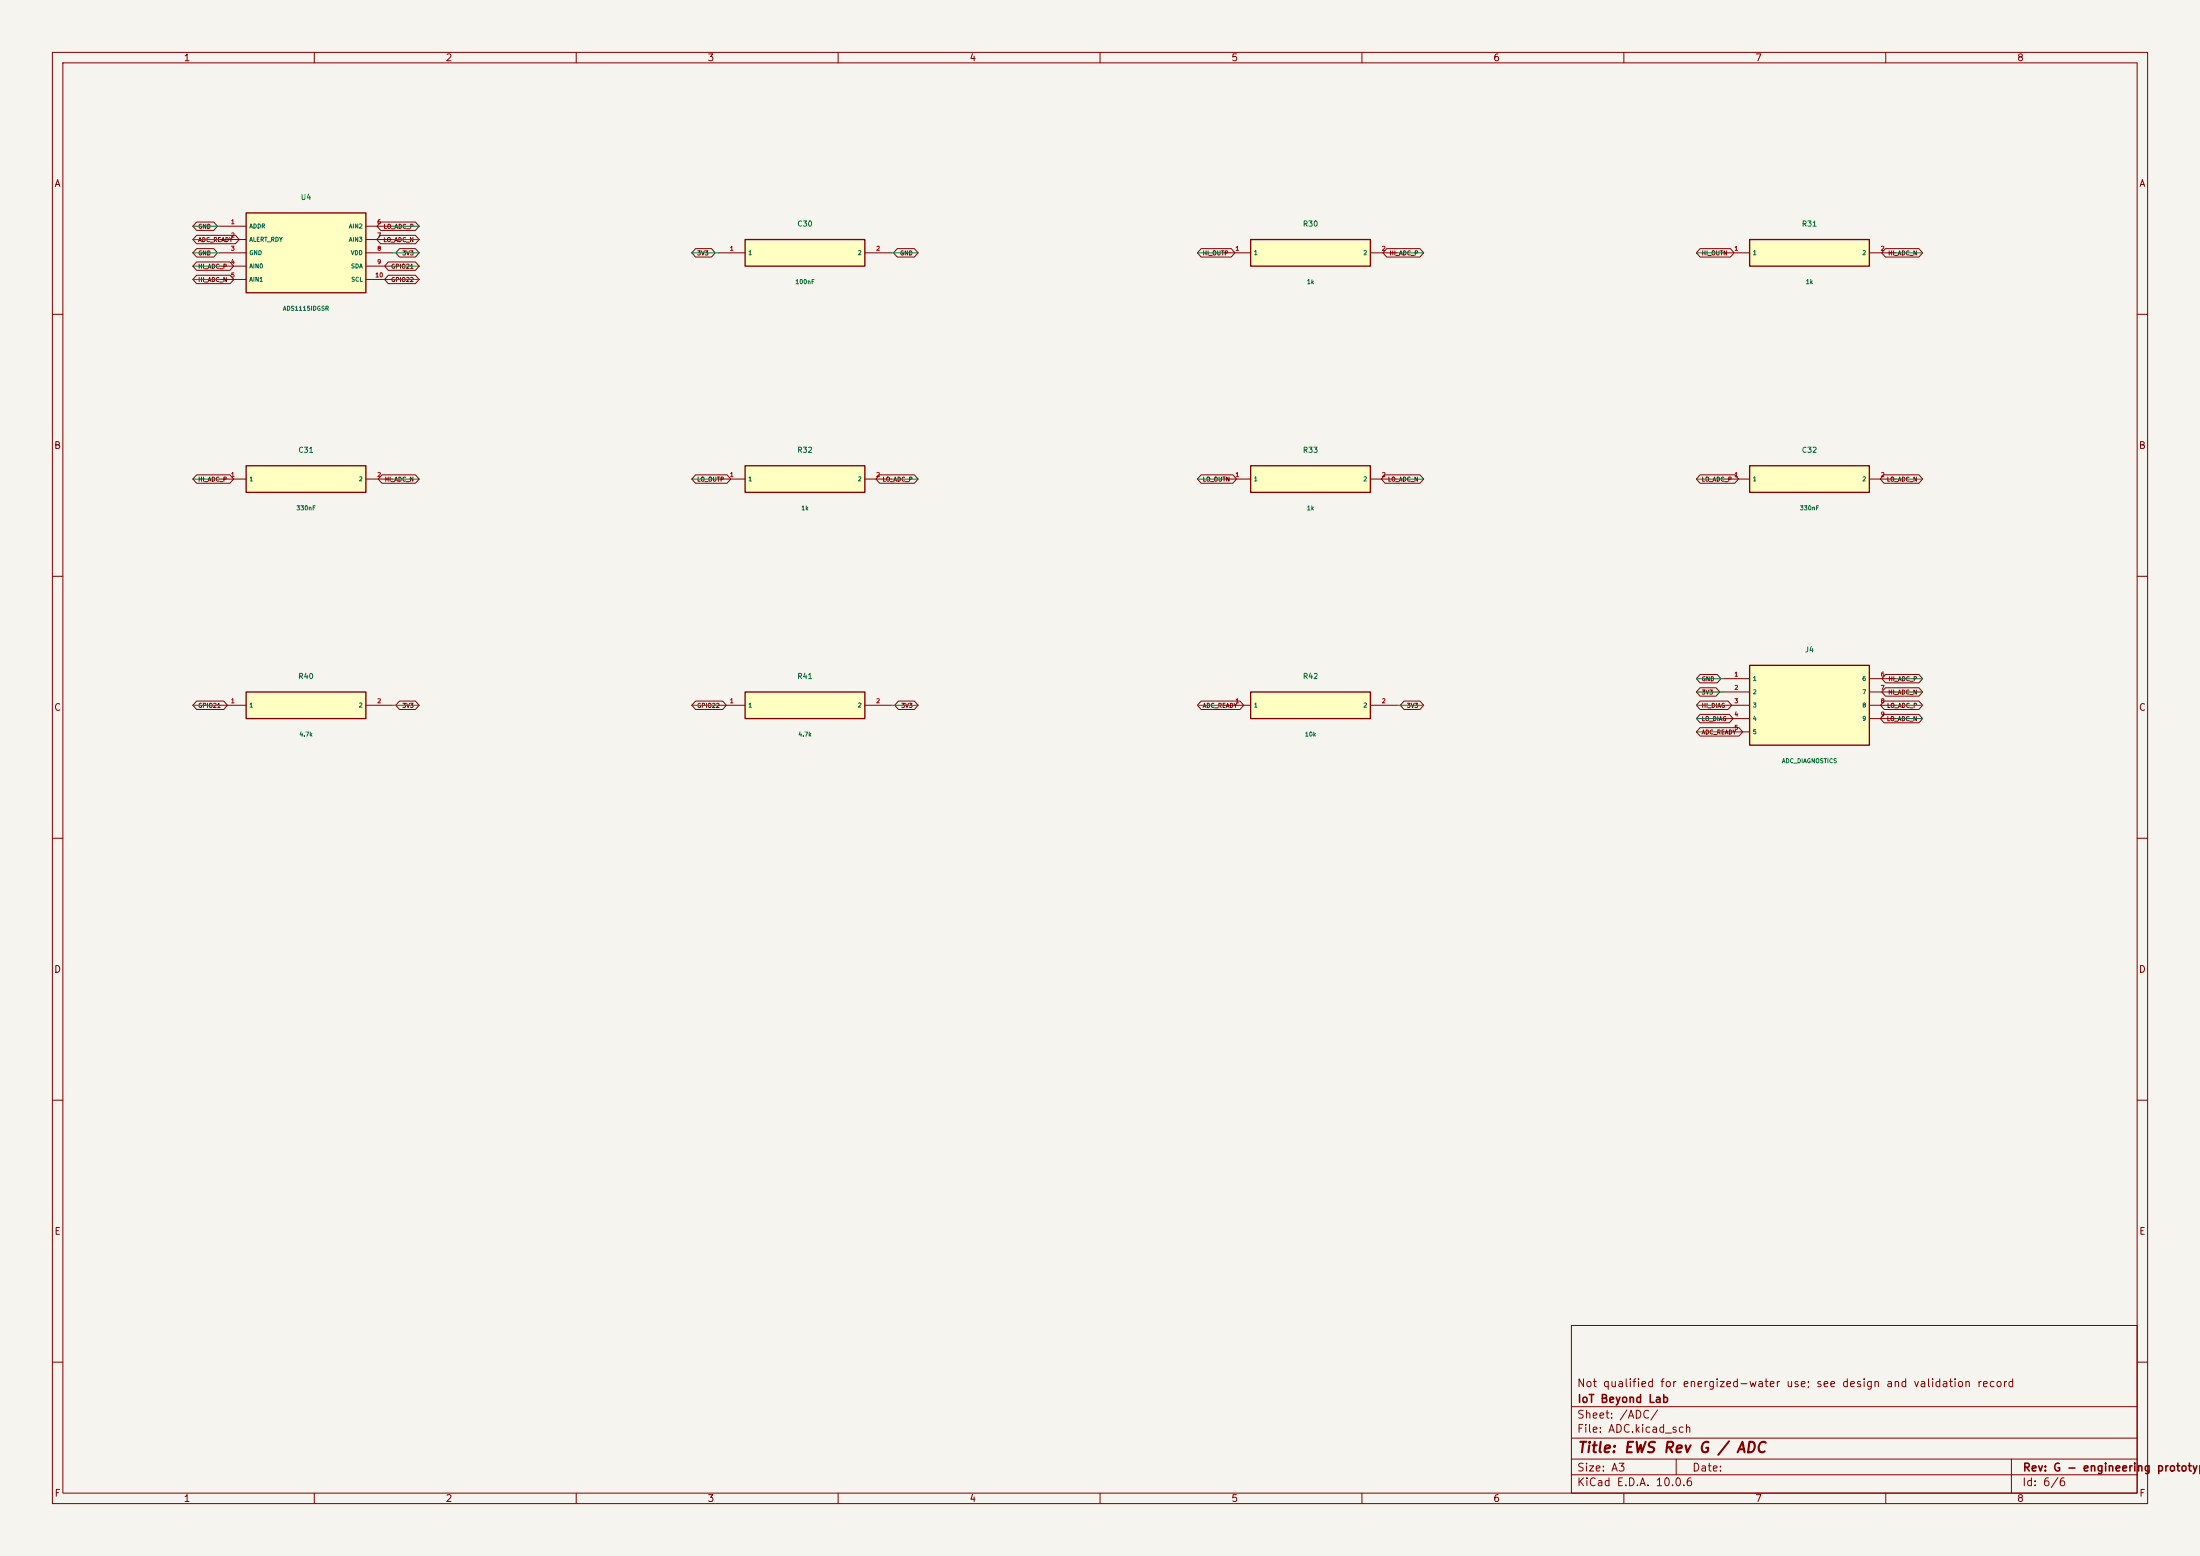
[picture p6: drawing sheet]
(kicad_sch (version 20250114) (generator "eeschema") (paper "A3")
  (title_block (title "EWS Rev G / ADC") (rev "G - engineering prototype") (company "IoT Beyond Lab") (comment 1 "Not qualified for energized-water use; see design and validation record"))
(lib_symbols (symbol "EWS:U4" (pin_names (offset 0.5)) (in_bom yes) (on_board yes)
  (property "Reference" "U4" (at 0 10.620000000000001 0) (effects (font (size 1 1))))
  (property "Value" "ADS1115IDGSR" (at 0 -10.620000000000001 0) (effects (font (size 0.8 0.8))))
  (property "Footprint" "EWS:U4" (at 0 0 0) (effects (font (size 1 1)) hide))
  (symbol "U4_0_1" (rectangle (start -11.43 7.62) (end 11.43 -7.62) (stroke (width .254) (type default)) (fill (type background))))
  (symbol "U4_1_1" (pin input line (at -16.509999999999998 5.08 0) (length 5.08) (name "ADDR" (effects (font (size 0.8 0.8)))) (number "1" (effects (font (size 0.8 0.8)))))(pin open_collector line (at -16.509999999999998 2.54 0) (length 5.08) (name "ALERT_RDY" (effects (font (size 0.8 0.8)))) (number "2" (effects (font (size 0.8 0.8)))))(pin passive line (at -16.509999999999998 0.0 0) (length 5.08) (name "GND" (effects (font (size 0.8 0.8)))) (number "3" (effects (font (size 0.8 0.8)))))(pin input line (at -16.509999999999998 -2.54 0) (length 5.08) (name "AIN0" (effects (font (size 0.8 0.8)))) (number "4" (effects (font (size 0.8 0.8)))))(pin input line (at -16.509999999999998 -5.079999999999999 0) (length 5.08) (name "AIN1" (effects (font (size 0.8 0.8)))) (number "5" (effects (font (size 0.8 0.8)))))(pin input line (at 16.509999999999998 5.08 180) (length 5.08) (name "AIN2" (effects (font (size 0.8 0.8)))) (number "6" (effects (font (size 0.8 0.8)))))(pin input line (at 16.509999999999998 2.54 180) (length 5.08) (name "AIN3" (effects (font (size 0.8 0.8)))) (number "7" (effects (font (size 0.8 0.8)))))(pin power_in line (at 16.509999999999998 0.0 180) (length 5.08) (name "VDD" (effects (font (size 0.8 0.8)))) (number "8" (effects (font (size 0.8 0.8)))))(pin bidirectional line (at 16.509999999999998 -2.54 180) (length 5.08) (name "SDA" (effects (font (size 0.8 0.8)))) (number "9" (effects (font (size 0.8 0.8)))))(pin input line (at 16.509999999999998 -5.079999999999999 180) (length 5.08) (name "SCL" (effects (font (size 0.8 0.8)))) (number "10" (effects (font (size 0.8 0.8)))))))(symbol "EWS:C30" (pin_names (offset 0.5)) (in_bom yes) (on_board yes)
  (property "Reference" "C30" (at 0 5.54 0) (effects (font (size 1 1))))
  (property "Value" "100nF" (at 0 -5.54 0) (effects (font (size 0.8 0.8))))
  (property "Footprint" "EWS:C30" (at 0 0 0) (effects (font (size 1 1)) hide))
  (symbol "C30_0_1" (rectangle (start -11.43 2.54) (end 11.43 -2.54) (stroke (width .254) (type default)) (fill (type background))))
  (symbol "C30_1_1" (pin passive line (at -16.509999999999998 0.0 0) (length 5.08) (name "1" (effects (font (size 0.8 0.8)))) (number "1" (effects (font (size 0.8 0.8)))))(pin passive line (at 16.509999999999998 0.0 180) (length 5.08) (name "2" (effects (font (size 0.8 0.8)))) (number "2" (effects (font (size 0.8 0.8)))))))(symbol "EWS:R30" (pin_names (offset 0.5)) (in_bom yes) (on_board yes)
  (property "Reference" "R30" (at 0 5.54 0) (effects (font (size 1 1))))
  (property "Value" "1k" (at 0 -5.54 0) (effects (font (size 0.8 0.8))))
  (property "Footprint" "EWS:R30" (at 0 0 0) (effects (font (size 1 1)) hide))
  (symbol "R30_0_1" (rectangle (start -11.43 2.54) (end 11.43 -2.54) (stroke (width .254) (type default)) (fill (type background))))
  (symbol "R30_1_1" (pin passive line (at -16.509999999999998 0.0 0) (length 5.08) (name "1" (effects (font (size 0.8 0.8)))) (number "1" (effects (font (size 0.8 0.8)))))(pin passive line (at 16.509999999999998 0.0 180) (length 5.08) (name "2" (effects (font (size 0.8 0.8)))) (number "2" (effects (font (size 0.8 0.8)))))))(symbol "EWS:R31" (pin_names (offset 0.5)) (in_bom yes) (on_board yes)
  (property "Reference" "R31" (at 0 5.54 0) (effects (font (size 1 1))))
  (property "Value" "1k" (at 0 -5.54 0) (effects (font (size 0.8 0.8))))
  (property "Footprint" "EWS:R31" (at 0 0 0) (effects (font (size 1 1)) hide))
  (symbol "R31_0_1" (rectangle (start -11.43 2.54) (end 11.43 -2.54) (stroke (width .254) (type default)) (fill (type background))))
  (symbol "R31_1_1" (pin passive line (at -16.509999999999998 0.0 0) (length 5.08) (name "1" (effects (font (size 0.8 0.8)))) (number "1" (effects (font (size 0.8 0.8)))))(pin passive line (at 16.509999999999998 0.0 180) (length 5.08) (name "2" (effects (font (size 0.8 0.8)))) (number "2" (effects (font (size 0.8 0.8)))))))(symbol "EWS:C31" (pin_names (offset 0.5)) (in_bom yes) (on_board yes)
  (property "Reference" "C31" (at 0 5.54 0) (effects (font (size 1 1))))
  (property "Value" "330nF" (at 0 -5.54 0) (effects (font (size 0.8 0.8))))
  (property "Footprint" "EWS:C31" (at 0 0 0) (effects (font (size 1 1)) hide))
  (symbol "C31_0_1" (rectangle (start -11.43 2.54) (end 11.43 -2.54) (stroke (width .254) (type default)) (fill (type background))))
  (symbol "C31_1_1" (pin passive line (at -16.509999999999998 0.0 0) (length 5.08) (name "1" (effects (font (size 0.8 0.8)))) (number "1" (effects (font (size 0.8 0.8)))))(pin passive line (at 16.509999999999998 0.0 180) (length 5.08) (name "2" (effects (font (size 0.8 0.8)))) (number "2" (effects (font (size 0.8 0.8)))))))(symbol "EWS:R32" (pin_names (offset 0.5)) (in_bom yes) (on_board yes)
  (property "Reference" "R32" (at 0 5.54 0) (effects (font (size 1 1))))
  (property "Value" "1k" (at 0 -5.54 0) (effects (font (size 0.8 0.8))))
  (property "Footprint" "EWS:R32" (at 0 0 0) (effects (font (size 1 1)) hide))
  (symbol "R32_0_1" (rectangle (start -11.43 2.54) (end 11.43 -2.54) (stroke (width .254) (type default)) (fill (type background))))
  (symbol "R32_1_1" (pin passive line (at -16.509999999999998 0.0 0) (length 5.08) (name "1" (effects (font (size 0.8 0.8)))) (number "1" (effects (font (size 0.8 0.8)))))(pin passive line (at 16.509999999999998 0.0 180) (length 5.08) (name "2" (effects (font (size 0.8 0.8)))) (number "2" (effects (font (size 0.8 0.8)))))))(symbol "EWS:R33" (pin_names (offset 0.5)) (in_bom yes) (on_board yes)
  (property "Reference" "R33" (at 0 5.54 0) (effects (font (size 1 1))))
  (property "Value" "1k" (at 0 -5.54 0) (effects (font (size 0.8 0.8))))
  (property "Footprint" "EWS:R33" (at 0 0 0) (effects (font (size 1 1)) hide))
  (symbol "R33_0_1" (rectangle (start -11.43 2.54) (end 11.43 -2.54) (stroke (width .254) (type default)) (fill (type background))))
  (symbol "R33_1_1" (pin passive line (at -16.509999999999998 0.0 0) (length 5.08) (name "1" (effects (font (size 0.8 0.8)))) (number "1" (effects (font (size 0.8 0.8)))))(pin passive line (at 16.509999999999998 0.0 180) (length 5.08) (name "2" (effects (font (size 0.8 0.8)))) (number "2" (effects (font (size 0.8 0.8)))))))(symbol "EWS:C32" (pin_names (offset 0.5)) (in_bom yes) (on_board yes)
  (property "Reference" "C32" (at 0 5.54 0) (effects (font (size 1 1))))
  (property "Value" "330nF" (at 0 -5.54 0) (effects (font (size 0.8 0.8))))
  (property "Footprint" "EWS:C32" (at 0 0 0) (effects (font (size 1 1)) hide))
  (symbol "C32_0_1" (rectangle (start -11.43 2.54) (end 11.43 -2.54) (stroke (width .254) (type default)) (fill (type background))))
  (symbol "C32_1_1" (pin passive line (at -16.509999999999998 0.0 0) (length 5.08) (name "1" (effects (font (size 0.8 0.8)))) (number "1" (effects (font (size 0.8 0.8)))))(pin passive line (at 16.509999999999998 0.0 180) (length 5.08) (name "2" (effects (font (size 0.8 0.8)))) (number "2" (effects (font (size 0.8 0.8)))))))(symbol "EWS:R40" (pin_names (offset 0.5)) (in_bom yes) (on_board yes)
  (property "Reference" "R40" (at 0 5.54 0) (effects (font (size 1 1))))
  (property "Value" "4.7k" (at 0 -5.54 0) (effects (font (size 0.8 0.8))))
  (property "Footprint" "EWS:R40" (at 0 0 0) (effects (font (size 1 1)) hide))
  (symbol "R40_0_1" (rectangle (start -11.43 2.54) (end 11.43 -2.54) (stroke (width .254) (type default)) (fill (type background))))
  (symbol "R40_1_1" (pin passive line (at -16.509999999999998 0.0 0) (length 5.08) (name "1" (effects (font (size 0.8 0.8)))) (number "1" (effects (font (size 0.8 0.8)))))(pin passive line (at 16.509999999999998 0.0 180) (length 5.08) (name "2" (effects (font (size 0.8 0.8)))) (number "2" (effects (font (size 0.8 0.8)))))))(symbol "EWS:R41" (pin_names (offset 0.5)) (in_bom yes) (on_board yes)
  (property "Reference" "R41" (at 0 5.54 0) (effects (font (size 1 1))))
  (property "Value" "4.7k" (at 0 -5.54 0) (effects (font (size 0.8 0.8))))
  (property "Footprint" "EWS:R41" (at 0 0 0) (effects (font (size 1 1)) hide))
  (symbol "R41_0_1" (rectangle (start -11.43 2.54) (end 11.43 -2.54) (stroke (width .254) (type default)) (fill (type background))))
  (symbol "R41_1_1" (pin passive line (at -16.509999999999998 0.0 0) (length 5.08) (name "1" (effects (font (size 0.8 0.8)))) (number "1" (effects (font (size 0.8 0.8)))))(pin passive line (at 16.509999999999998 0.0 180) (length 5.08) (name "2" (effects (font (size 0.8 0.8)))) (number "2" (effects (font (size 0.8 0.8)))))))(symbol "EWS:R42" (pin_names (offset 0.5)) (in_bom yes) (on_board yes)
  (property "Reference" "R42" (at 0 5.54 0) (effects (font (size 1 1))))
  (property "Value" "10k" (at 0 -5.54 0) (effects (font (size 0.8 0.8))))
  (property "Footprint" "EWS:R42" (at 0 0 0) (effects (font (size 1 1)) hide))
  (symbol "R42_0_1" (rectangle (start -11.43 2.54) (end 11.43 -2.54) (stroke (width .254) (type default)) (fill (type background))))
  (symbol "R42_1_1" (pin passive line (at -16.509999999999998 0.0 0) (length 5.08) (name "1" (effects (font (size 0.8 0.8)))) (number "1" (effects (font (size 0.8 0.8)))))(pin passive line (at 16.509999999999998 0.0 180) (length 5.08) (name "2" (effects (font (size 0.8 0.8)))) (number "2" (effects (font (size 0.8 0.8)))))))(symbol "EWS:J4" (pin_names (offset 0.5)) (in_bom yes) (on_board yes)
  (property "Reference" "J4" (at 0 10.620000000000001 0) (effects (font (size 1 1))))
  (property "Value" "ADC_DIAGNOSTICS" (at 0 -10.620000000000001 0) (effects (font (size 0.8 0.8))))
  (property "Footprint" "EWS:J4" (at 0 0 0) (effects (font (size 1 1)) hide))
  (symbol "J4_0_1" (rectangle (start -11.43 7.62) (end 11.43 -7.62) (stroke (width .254) (type default)) (fill (type background))))
  (symbol "J4_1_1" (pin passive line (at -16.509999999999998 5.08 0) (length 5.08) (name "1" (effects (font (size 0.8 0.8)))) (number "1" (effects (font (size 0.8 0.8)))))(pin passive line (at -16.509999999999998 2.54 0) (length 5.08) (name "2" (effects (font (size 0.8 0.8)))) (number "2" (effects (font (size 0.8 0.8)))))(pin passive line (at -16.509999999999998 0.0 0) (length 5.08) (name "3" (effects (font (size 0.8 0.8)))) (number "3" (effects (font (size 0.8 0.8)))))(pin passive line (at -16.509999999999998 -2.54 0) (length 5.08) (name "4" (effects (font (size 0.8 0.8)))) (number "4" (effects (font (size 0.8 0.8)))))(pin passive line (at -16.509999999999998 -5.079999999999999 0) (length 5.08) (name "5" (effects (font (size 0.8 0.8)))) (number "5" (effects (font (size 0.8 0.8)))))(pin passive line (at 16.509999999999998 5.08 180) (length 5.08) (name "6" (effects (font (size 0.8 0.8)))) (number "6" (effects (font (size 0.8 0.8)))))(pin passive line (at 16.509999999999998 2.54 180) (length 5.08) (name "7" (effects (font (size 0.8 0.8)))) (number "7" (effects (font (size 0.8 0.8)))))(pin passive line (at 16.509999999999998 0.0 180) (length 5.08) (name "8" (effects (font (size 0.8 0.8)))) (number "8" (effects (font (size 0.8 0.8)))))(pin passive line (at 16.509999999999998 -2.54 180) (length 5.08) (name "9" (effects (font (size 0.8 0.8)))) (number "9" (effects (font (size 0.8 0.8))))))))
(symbol (lib_id "EWS:U4") (at 58.42 48.26 0) (unit 1) (in_bom yes) (on_board yes) (dnp no)
    (property "Reference" "U4" (at 58.42 37.64 0) (effects (font (size 1 1))))
    (property "Value" "ADS1115IDGSR" (at 58.42 58.879999999999995 0) (effects (font (size 0.8 0.8))))
    (property "Footprint" "EWS:U4" (at 58.42 48.26 0) (effects (font (size 1 1)) hide)))(symbol (lib_id "EWS:C30") (at 153.67000000000002 48.26 0) (unit 1) (in_bom yes) (on_board yes) (dnp no)
    (property "Reference" "C30" (at 153.67000000000002 42.72 0) (effects (font (size 1 1))))
    (property "Value" "100nF" (at 153.67000000000002 53.8 0) (effects (font (size 0.8 0.8))))
    (property "Footprint" "EWS:C30" (at 153.67000000000002 48.26 0) (effects (font (size 1 1)) hide)))(symbol (lib_id "EWS:R30") (at 250.19 48.26 0) (unit 1) (in_bom yes) (on_board yes) (dnp no)
    (property "Reference" "R30" (at 250.19 42.72 0) (effects (font (size 1 1))))
    (property "Value" "1k" (at 250.19 53.8 0) (effects (font (size 0.8 0.8))))
    (property "Footprint" "EWS:R30" (at 250.19 48.26 0) (effects (font (size 1 1)) hide)))(symbol (lib_id "EWS:R31") (at 345.44 48.26 0) (unit 1) (in_bom yes) (on_board yes) (dnp no)
    (property "Reference" "R31" (at 345.44 42.72 0) (effects (font (size 1 1))))
    (property "Value" "1k" (at 345.44 53.8 0) (effects (font (size 0.8 0.8))))
    (property "Footprint" "EWS:R31" (at 345.44 48.26 0) (effects (font (size 1 1)) hide)))(symbol (lib_id "EWS:C31") (at 58.42 91.44 0) (unit 1) (in_bom yes) (on_board yes) (dnp no)
    (property "Reference" "C31" (at 58.42 85.89999999999999 0) (effects (font (size 1 1))))
    (property "Value" "330nF" (at 58.42 96.98 0) (effects (font (size 0.8 0.8))))
    (property "Footprint" "EWS:C31" (at 58.42 91.44 0) (effects (font (size 1 1)) hide)))(symbol (lib_id "EWS:R32") (at 153.67000000000002 91.44 0) (unit 1) (in_bom yes) (on_board yes) (dnp no)
    (property "Reference" "R32" (at 153.67000000000002 85.89999999999999 0) (effects (font (size 1 1))))
    (property "Value" "1k" (at 153.67000000000002 96.98 0) (effects (font (size 0.8 0.8))))
    (property "Footprint" "EWS:R32" (at 153.67000000000002 91.44 0) (effects (font (size 1 1)) hide)))(symbol (lib_id "EWS:R33") (at 250.19 91.44 0) (unit 1) (in_bom yes) (on_board yes) (dnp no)
    (property "Reference" "R33" (at 250.19 85.89999999999999 0) (effects (font (size 1 1))))
    (property "Value" "1k" (at 250.19 96.98 0) (effects (font (size 0.8 0.8))))
    (property "Footprint" "EWS:R33" (at 250.19 91.44 0) (effects (font (size 1 1)) hide)))(symbol (lib_id "EWS:C32") (at 345.44 91.44 0) (unit 1) (in_bom yes) (on_board yes) (dnp no)
    (property "Reference" "C32" (at 345.44 85.89999999999999 0) (effects (font (size 1 1))))
    (property "Value" "330nF" (at 345.44 96.98 0) (effects (font (size 0.8 0.8))))
    (property "Footprint" "EWS:C32" (at 345.44 91.44 0) (effects (font (size 1 1)) hide)))(symbol (lib_id "EWS:R40") (at 58.42 134.62 0) (unit 1) (in_bom yes) (on_board yes) (dnp no)
    (property "Reference" "R40" (at 58.42 129.08 0) (effects (font (size 1 1))))
    (property "Value" "4.7k" (at 58.42 140.16 0) (effects (font (size 0.8 0.8))))
    (property "Footprint" "EWS:R40" (at 58.42 134.62 0) (effects (font (size 1 1)) hide)))(symbol (lib_id "EWS:R41") (at 153.67000000000002 134.62 0) (unit 1) (in_bom yes) (on_board yes) (dnp no)
    (property "Reference" "R41" (at 153.67000000000002 129.08 0) (effects (font (size 1 1))))
    (property "Value" "4.7k" (at 153.67000000000002 140.16 0) (effects (font (size 0.8 0.8))))
    (property "Footprint" "EWS:R41" (at 153.67000000000002 134.62 0) (effects (font (size 1 1)) hide)))(symbol (lib_id "EWS:R42") (at 250.19 134.62 0) (unit 1) (in_bom yes) (on_board yes) (dnp no)
    (property "Reference" "R42" (at 250.19 129.08 0) (effects (font (size 1 1))))
    (property "Value" "10k" (at 250.19 140.16 0) (effects (font (size 0.8 0.8))))
    (property "Footprint" "EWS:R42" (at 250.19 134.62 0) (effects (font (size 1 1)) hide)))(symbol (lib_id "EWS:J4") (at 345.44 134.62 0) (unit 1) (in_bom yes) (on_board yes) (dnp no)
    (property "Reference" "J4" (at 345.44 124.0 0) (effects (font (size 1 1))))
    (property "Value" "ADC_DIAGNOSTICS" (at 345.44 145.24 0) (effects (font (size 0.8 0.8))))
    (property "Footprint" "EWS:J4" (at 345.44 134.62 0) (effects (font (size 1 1)) hide)))(wire (pts (xy 41.910000000000004 43.18) (xy 36.830000000000005 43.18)) (stroke (width 0) (type default)))(global_label "GND" (shape bidirectional) (at 36.830000000000005 43.18 0) (effects (font (size .8 .8)) (justify left)))(wire (pts (xy 41.910000000000004 45.72) (xy 36.830000000000005 45.72)) (stroke (width 0) (type default)))(global_label "ADC_READY" (shape bidirectional) (at 36.830000000000005 45.72 0) (effects (font (size .8 .8)) (justify left)))(wire (pts (xy 41.910000000000004 48.26) (xy 36.830000000000005 48.26)) (stroke (width 0) (type default)))(global_label "GND" (shape bidirectional) (at 36.830000000000005 48.26 0) (effects (font (size .8 .8)) (justify left)))(wire (pts (xy 41.910000000000004 50.8) (xy 36.830000000000005 50.8)) (stroke (width 0) (type default)))(global_label "HI_ADC_P" (shape bidirectional) (at 36.830000000000005 50.8 0) (effects (font (size .8 .8)) (justify left)))(wire (pts (xy 41.910000000000004 53.339999999999996) (xy 36.830000000000005 53.339999999999996)) (stroke (width 0) (type default)))(global_label "HI_ADC_N" (shape bidirectional) (at 36.830000000000005 53.339999999999996 0) (effects (font (size .8 .8)) (justify left)))(wire (pts (xy 74.93 43.18) (xy 80.01 43.18)) (stroke (width 0) (type default)))(global_label "LO_ADC_P" (shape bidirectional) (at 80.01 43.18 180) (effects (font (size .8 .8)) (justify right)))(wire (pts (xy 74.93 45.72) (xy 80.01 45.72)) (stroke (width 0) (type default)))(global_label "LO_ADC_N" (shape bidirectional) (at 80.01 45.72 180) (effects (font (size .8 .8)) (justify right)))(wire (pts (xy 74.93 48.26) (xy 80.01 48.26)) (stroke (width 0) (type default)))(global_label "3V3" (shape bidirectional) (at 80.01 48.26 180) (effects (font (size .8 .8)) (justify right)))(wire (pts (xy 74.93 50.8) (xy 80.01 50.8)) (stroke (width 0) (type default)))(global_label "GPIO21" (shape bidirectional) (at 80.01 50.8 180) (effects (font (size .8 .8)) (justify right)))(wire (pts (xy 74.93 53.339999999999996) (xy 80.01 53.339999999999996)) (stroke (width 0) (type default)))(global_label "GPIO22" (shape bidirectional) (at 80.01 53.339999999999996 180) (effects (font (size .8 .8)) (justify right)))(wire (pts (xy 137.16000000000003 48.26) (xy 132.08 48.26)) (stroke (width 0) (type default)))(global_label "3V3" (shape bidirectional) (at 132.08 48.26 0) (effects (font (size .8 .8)) (justify left)))(wire (pts (xy 170.18 48.26) (xy 175.26000000000002 48.26)) (stroke (width 0) (type default)))(global_label "GND" (shape bidirectional) (at 175.26000000000002 48.26 180) (effects (font (size .8 .8)) (justify right)))(wire (pts (xy 233.68 48.26) (xy 228.6 48.26)) (stroke (width 0) (type default)))(global_label "HI_OUTP" (shape bidirectional) (at 228.6 48.26 0) (effects (font (size .8 .8)) (justify left)))(wire (pts (xy 266.7 48.26) (xy 271.78 48.26)) (stroke (width 0) (type default)))(global_label "HI_ADC_P" (shape bidirectional) (at 271.78 48.26 180) (effects (font (size .8 .8)) (justify right)))(wire (pts (xy 328.93 48.26) (xy 323.85 48.26)) (stroke (width 0) (type default)))(global_label "HI_OUTN" (shape bidirectional) (at 323.85 48.26 0) (effects (font (size .8 .8)) (justify left)))(wire (pts (xy 361.95 48.26) (xy 367.03 48.26)) (stroke (width 0) (type default)))(global_label "HI_ADC_N" (shape bidirectional) (at 367.03 48.26 180) (effects (font (size .8 .8)) (justify right)))(wire (pts (xy 41.910000000000004 91.44) (xy 36.830000000000005 91.44)) (stroke (width 0) (type default)))(global_label "HI_ADC_P" (shape bidirectional) (at 36.830000000000005 91.44 0) (effects (font (size .8 .8)) (justify left)))(wire (pts (xy 74.93 91.44) (xy 80.01 91.44)) (stroke (width 0) (type default)))(global_label "HI_ADC_N" (shape bidirectional) (at 80.01 91.44 180) (effects (font (size .8 .8)) (justify right)))(wire (pts (xy 137.16000000000003 91.44) (xy 132.08 91.44)) (stroke (width 0) (type default)))(global_label "LO_OUTP" (shape bidirectional) (at 132.08 91.44 0) (effects (font (size .8 .8)) (justify left)))(wire (pts (xy 170.18 91.44) (xy 175.26000000000002 91.44)) (stroke (width 0) (type default)))(global_label "LO_ADC_P" (shape bidirectional) (at 175.26000000000002 91.44 180) (effects (font (size .8 .8)) (justify right)))(wire (pts (xy 233.68 91.44) (xy 228.6 91.44)) (stroke (width 0) (type default)))(global_label "LO_OUTN" (shape bidirectional) (at 228.6 91.44 0) (effects (font (size .8 .8)) (justify left)))(wire (pts (xy 266.7 91.44) (xy 271.78 91.44)) (stroke (width 0) (type default)))(global_label "LO_ADC_N" (shape bidirectional) (at 271.78 91.44 180) (effects (font (size .8 .8)) (justify right)))(wire (pts (xy 328.93 91.44) (xy 323.85 91.44)) (stroke (width 0) (type default)))(global_label "LO_ADC_P" (shape bidirectional) (at 323.85 91.44 0) (effects (font (size .8 .8)) (justify left)))(wire (pts (xy 361.95 91.44) (xy 367.03 91.44)) (stroke (width 0) (type default)))(global_label "LO_ADC_N" (shape bidirectional) (at 367.03 91.44 180) (effects (font (size .8 .8)) (justify right)))(wire (pts (xy 41.910000000000004 134.62) (xy 36.830000000000005 134.62)) (stroke (width 0) (type default)))(global_label "GPIO21" (shape bidirectional) (at 36.830000000000005 134.62 0) (effects (font (size .8 .8)) (justify left)))(wire (pts (xy 74.93 134.62) (xy 80.01 134.62)) (stroke (width 0) (type default)))(global_label "3V3" (shape bidirectional) (at 80.01 134.62 180) (effects (font (size .8 .8)) (justify right)))(wire (pts (xy 137.16000000000003 134.62) (xy 132.08 134.62)) (stroke (width 0) (type default)))(global_label "GPIO22" (shape bidirectional) (at 132.08 134.62 0) (effects (font (size .8 .8)) (justify left)))(wire (pts (xy 170.18 134.62) (xy 175.26000000000002 134.62)) (stroke (width 0) (type default)))(global_label "3V3" (shape bidirectional) (at 175.26000000000002 134.62 180) (effects (font (size .8 .8)) (justify right)))(wire (pts (xy 233.68 134.62) (xy 228.6 134.62)) (stroke (width 0) (type default)))(global_label "ADC_READY" (shape bidirectional) (at 228.6 134.62 0) (effects (font (size .8 .8)) (justify left)))(wire (pts (xy 266.7 134.62) (xy 271.78 134.62)) (stroke (width 0) (type default)))(global_label "3V3" (shape bidirectional) (at 271.78 134.62 180) (effects (font (size .8 .8)) (justify right)))(wire (pts (xy 328.93 129.54) (xy 323.85 129.54)) (stroke (width 0) (type default)))(global_label "GND" (shape bidirectional) (at 323.85 129.54 0) (effects (font (size .8 .8)) (justify left)))(wire (pts (xy 328.93 132.08) (xy 323.85 132.08)) (stroke (width 0) (type default)))(global_label "3V3" (shape bidirectional) (at 323.85 132.08 0) (effects (font (size .8 .8)) (justify left)))(wire (pts (xy 328.93 134.62) (xy 323.85 134.62)) (stroke (width 0) (type default)))(global_label "HI_DIAG" (shape bidirectional) (at 323.85 134.62 0) (effects (font (size .8 .8)) (justify left)))(wire (pts (xy 328.93 137.16) (xy 323.85 137.16)) (stroke (width 0) (type default)))(global_label "LO_DIAG" (shape bidirectional) (at 323.85 137.16 0) (effects (font (size .8 .8)) (justify left)))(wire (pts (xy 328.93 139.70000000000002) (xy 323.85 139.70000000000002)) (stroke (width 0) (type default)))(global_label "ADC_READY" (shape bidirectional) (at 323.85 139.70000000000002 0) (effects (font (size .8 .8)) (justify left)))(wire (pts (xy 361.95 129.54) (xy 367.03 129.54)) (stroke (width 0) (type default)))(global_label "HI_ADC_P" (shape bidirectional) (at 367.03 129.54 180) (effects (font (size .8 .8)) (justify right)))(wire (pts (xy 361.95 132.08) (xy 367.03 132.08)) (stroke (width 0) (type default)))(global_label "HI_ADC_N" (shape bidirectional) (at 367.03 132.08 180) (effects (font (size .8 .8)) (justify right)))(wire (pts (xy 361.95 134.62) (xy 367.03 134.62)) (stroke (width 0) (type default)))(global_label "LO_ADC_P" (shape bidirectional) (at 367.03 134.62 180) (effects (font (size .8 .8)) (justify right)))(wire (pts (xy 361.95 137.16) (xy 367.03 137.16)) (stroke (width 0) (type default)))(global_label "LO_ADC_N" (shape bidirectional) (at 367.03 137.16 180) (effects (font (size .8 .8)) (justify right))))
